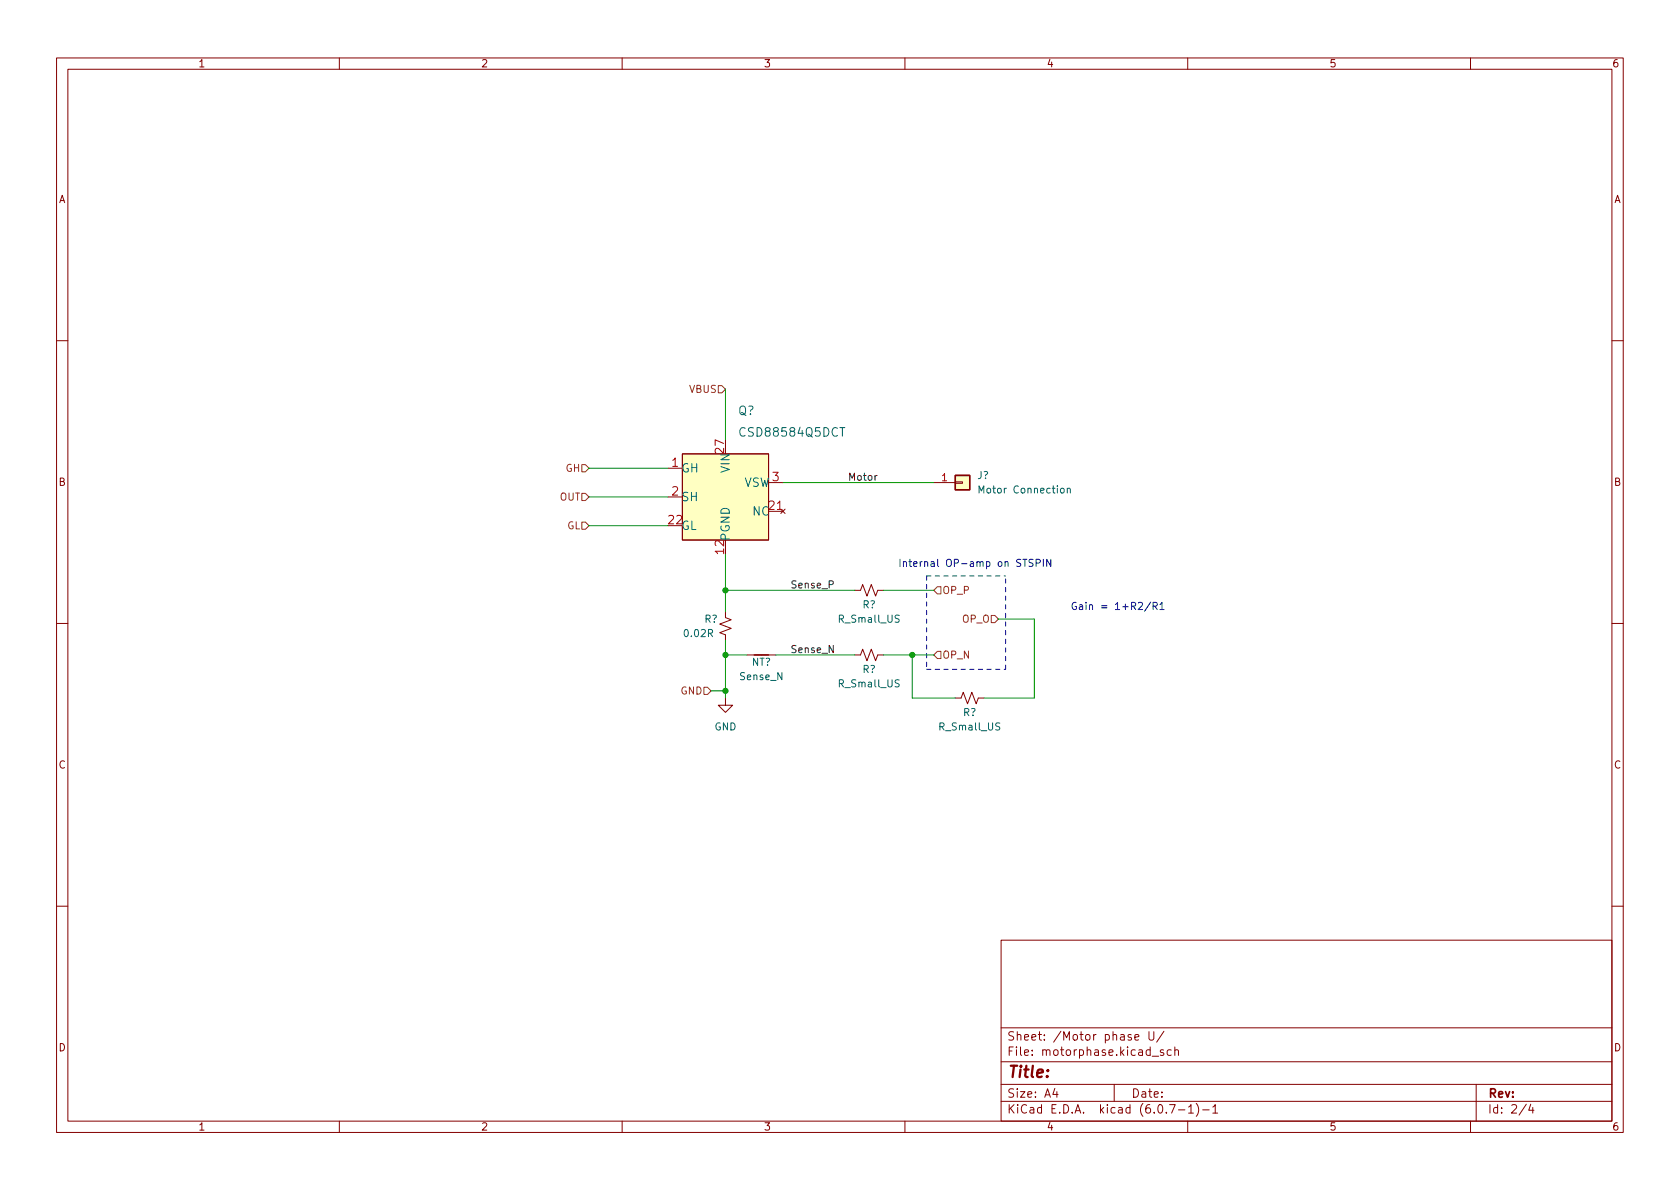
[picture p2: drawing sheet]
<svg xmlns="http://www.w3.org/2000/svg" width="297mm" height="210mm" viewBox="0 0 297 210" stroke-linecap="round" stroke-linejoin="round" font-family="sans-serif">
<g fill="none" stroke="#840000" stroke-width=".18">
<path d="M10 10.2h277v190.1h-277zM12 12.2h273v186.1h-273zM60 10.2v2M110 10.2v2M160 10.2v2M210 10.2v2M260 10.2v2M10 60.2h2M285 60.2h2M118.1 82.8h2.5M118.1 87.9h2.5M120.6 80.3h15.3v15.2h-15.3z"/>
<path d="M135.9 85.3h2.5M138 90l.8 .8M138.8 90l-.8 .8M165.1 85.3h3.8M168.9 85.2h1.3v.3h-1.3zM10 110.2h2M128.3 108.2v1l1 .4-2 .8 2 .7-2 .8 1 .4v1M132.1 115.8h5.1M151.1 115.8h1l.4-1 .8 2 .8-2 .7 2 .4-1h1M151.1 104.4h1l.4-1 .8 2 .8-2 .7 2 .4-1h1M285 110.2h2M128.3 123.4v1.3h1.2l-1.2 1.3-1.3-1.3h1.3"/>
<path d="M168.9 123.4h1l.4-1 .8 2.1 .7-2.1 .8 2.1 .4-1.1h1M10 160.2h2M177 166.3h108v32h-108zM285 160.2h2M60 198.3v2M110 198.3v2M160 198.3v2M177 194.8h108M177 191.8h108M177 187.8h108M177 181.8h108M186.5 192.5l-.4 1h1"/>
<path d="M186.9 193v1M197 191.8v3M200.6 183.4l.8-.1-.1-.3-.4-.1-.3 .2 .1 .8h.6M203.1 182.4v1.2l.3 .3h.5l.1-.3v-1.2M203.7 186.8h1.2M205.7 185.7l-.3-.1-.3 .2 .1 .3 .5 .1v.4h-.6M205.8 182.4l-1.3 1.9M206.8 195.3h1l-.7 1.5M207.1 185.7l-.5-.1-.2 .3v.4l.1 .3h.6M207.7 185.8l.2-.2 .4 .1 .1 .9M207.7 185.1v1.5M208.4 196.3h1.1"/>
<path d="M210 198.3v2M210.1 195.8l.5-.5v1.5M210.1 196.8h.9M211.5 195.1a1.72 1.72 0 0 1 0 2.3M212.6 196.3h1.2M214.4 195.8l.5-.5v1.5M214.4 196.8h.9M260 198.3v2M261 191.8v6.5M269.9 195.3l-1.3 1.9M270.6 195.3l-.3 1h.9M271 195.8v1"/>
</g>
<g fill="#ffffc2" stroke="#ffffc2" stroke-width=".18">
<path d="M168.9 84.1h2.5v2.5h-2.5z"/>
<path d="M120.6 80.3h15.3v15.2h-15.3z"/>
</g>
<path d="M168.9 84.1h2.5v2.5h-2.5zM133.3 115.8h2.6" fill="none" stroke="#840000" stroke-width=".25"/>
<path d="M173.1 87.2v-1.3l.4 .9 .4-.9v1.3M187.6 86.5l.1-.2 .4 .2 .1 .4-.2 .2-.3 .1-.1-.1zM188.7 86.5l.2-.2 .3 .1v.8M188.7 86.3v.9" fill="none" stroke="#006464" stroke-width=".18"/>
<path d="M127 68.2h.6l.7 .6-.7 .7h-.6zM102.9 92.3h.6l.6 .7-.6 .6h-.6zM102.9 87.2h.6l.6 .7-.6 .6h-.6zM102.9 82.2h.6l.6 .6-.6 .6h-.6zM165.7 103.8h.7v1.2h-.7l-.6-.6zM165.7 115.2h.7v1.3h-.7l-.6-.7zM175.3 108.8h.6l.6 .7-.6 .6h-.6zM124.5 121.5h.6l.6 .7-.6 .6h-.6z" fill="none" stroke="#725600" stroke-width=".18"/>
<path d="M155.1 84.1l-.4 .2" fill="none" stroke="#0f0f0f" stroke-width=".18"/>
<path d="M180.8 98.9h.8M182.7 99l-.5-.1-.2 .1v.4l.5 .2 .2 .3-.3 .3-.5-.1M183.2 99.6l.6-.1 .1-.2v-.3l-.7-.1v1.3M184.5 98.9v1.3M185.8 98.9v1.3l-.7-1.3v1.3M203.5 106.5l-1.1 1.6M203.9 107.2l.6-.1 .1-.2-.1-.3-.6-.1v1.3M204.2 107.2l.4 .6M205.1 106.9l.4-.4v1.3M205.1 107.8h.7" fill="none" stroke="#0000c2" stroke-width=".18"/>
<path d="M163.8 101.8v16.6M163.8 118.4h14M163.8 101.8h14M177.8 118.4v-16.6" fill="none" stroke="#0000c2" stroke-width=".18" stroke-dasharray=".8 .8"/>
<g fill="none" stroke="#009600" stroke-width=".18">
<path d="M128.3 68.8v8.9M104.1 87.9h14M104.1 93h14M104.1 82.8h14M128.3 98v10.2M138.4 85.3h26.7M128.3 115.8h3.8M128.3 104.4h22.8M128.3 113.3v10.1M137.2 115.8h13.9M156.2 115.8h8.9M156.2 104.4h8.9"/>
<path d="M161.3 115.8v7.6h7.6M176.5 109.5h6.4v13.9h-8.9M125.7 122.2h2.6"/>
</g>
<g fill="#009600" stroke="#009600" stroke-width=".18">
<circle cx="128.3" cy="104.4" r=".46"/>
<circle cx="128.3" cy="122.2" r=".46"/>
<circle cx="128.3" cy="115.8" r=".46"/>
<circle cx="161.3" cy="115.8" r=".46"/>
</g>
<text font-size="2.8" fill="#840000" x="178" y="190.6">Title:</text>
<g font-size="2.1" fill="#006464">
<text x="130.5" y="73.4">Q?</text>
<text x="131.2" y="77.2">CSD88584Q5DCT</text>
<text x="120.4" y="83.5">GH</text>
<text x="129" y="83.5" transform="rotate(-90 129 83.5)">VIN</text>
<text x="120.4" y="88.6">SH</text>
<text x="131.4" y="86.1">VSW</text>
<text x="120.4" y="93.7">GL</text>
<text x="129" y="95.8" transform="rotate(-90 129 95.8)">PGND</text>
<text x="133.1" y="91.2">NC</text>
</g>
<g font-size="2.1" fill="#a90000">
<text x="118.8" y="82.5">1</text>
<text x="128" y="80.1" transform="rotate(-90 128 80.1)">27</text>
<text x="118.8" y="87.6">2</text>
<text x="136.6" y="85.1">3</text>
<text x="118.2" y="92.7">22</text>
<text x="136" y="90.2">21</text>
<text x="128" y="97.9" transform="rotate(-90 128 97.9)">12</text>
</g>
<g font-size="2.1" fill="#840000">
<text x="178" y="184">Sheet: /Motor phase U/</text>
<text x="178" y="186.7">File: motorphase.kicad_sch</text>
<text x="178" y="196.9">KiCad E.D.A. kicad (6.0.7-1)-1</text>
<text x="178" y="194.1">Size: A4</text>
<text x="200" y="194.1">Date:</text>
<text x="263" y="194.1">Rev:</text>
<text x="263" y="196.9">Id: 2/4</text>
</g>
<g font-size="1.8" fill="#840000">
<text x="35" y="11.9">1</text>
<text x="85" y="11.9">2</text>
<text x="135" y="11.9">3</text>
<text x="185" y="11.9">4</text>
<text x="235" y="11.9">5</text>
<text x="285" y="11.9">6</text>
<text x="10.3" y="35.9">A</text>
<text x="285.3" y="35.9">A</text>
<text x="10.3" y="85.9">B</text>
<text x="285.3" y="85.9">B</text>
<text x="10.3" y="135.9">C</text>
<text x="285.3" y="135.9">C</text>
<text x="10.3" y="185.9">D</text>
<text x="285.3" y="185.9">D</text>
<text x="35" y="199.9">1</text>
<text x="85" y="199.9">2</text>
<text x="135" y="199.9">3</text>
<text x="185" y="199.9">4</text>
<text x="235" y="199.9">5</text>
<text x="285" y="199.9">6</text>
</g>
<g font-size="1.8" fill="#725600">
<text x="121.9" y="69.5">VBUS</text>
<text x="100" y="83.4">GH</text>
<text x="98.9" y="88.5">OUT</text>
<text x="100.2" y="93.6">GL</text>
<text x="166.6" y="105">OP_P</text>
<text x="170.2" y="110.1">OP_O</text>
<text x="166.6" y="116.5">OP_N</text>
<text x="120.3" y="122.8">GND</text>
</g>
<g font-size="1.8" fill="#0f0f0f">
<text x="149.9" y="85">Motor</text>
<text x="139.7" y="104">Sense_P</text>
<text x="139.7" y="115.5">Sense_N</text>
</g>
<text font-size="1.8" fill="#a90000" x="166.5" y="85.1">1</text>
<g font-size="1.8" fill="#006464">
<text x="172.8" y="84.7">J?</text>
<text x="173.6" y="87.2">Motor Connection</text>
<text x="152.5" y="107.6">R?</text>
<text x="121.1" y="112.6">0.02R</text>
<text x="124.5" y="110.1">R?</text>
<text x="148.5" y="110.1">R_Small_US</text>
<text x="132.9" y="117.7">NT?</text>
<text x="152.5" y="119">R?</text>
<text x="130.9" y="120.3">Sense_N</text>
<text x="148.5" y="121.5">R_Small_US</text>
<text x="126.3" y="129.2">GND</text>
<text x="166.2" y="129.2">R_Small_US</text>
<text x="170.3" y="126.6">R?</text>
</g>
<g font-size="1.8" fill="#0000c2">
<text x="158.7" y="100.2">Internal OP-amp on STSPIN</text>
<text x="189.2" y="107.8">Gain = 1+R2/R1</text>
</g>
</svg>
